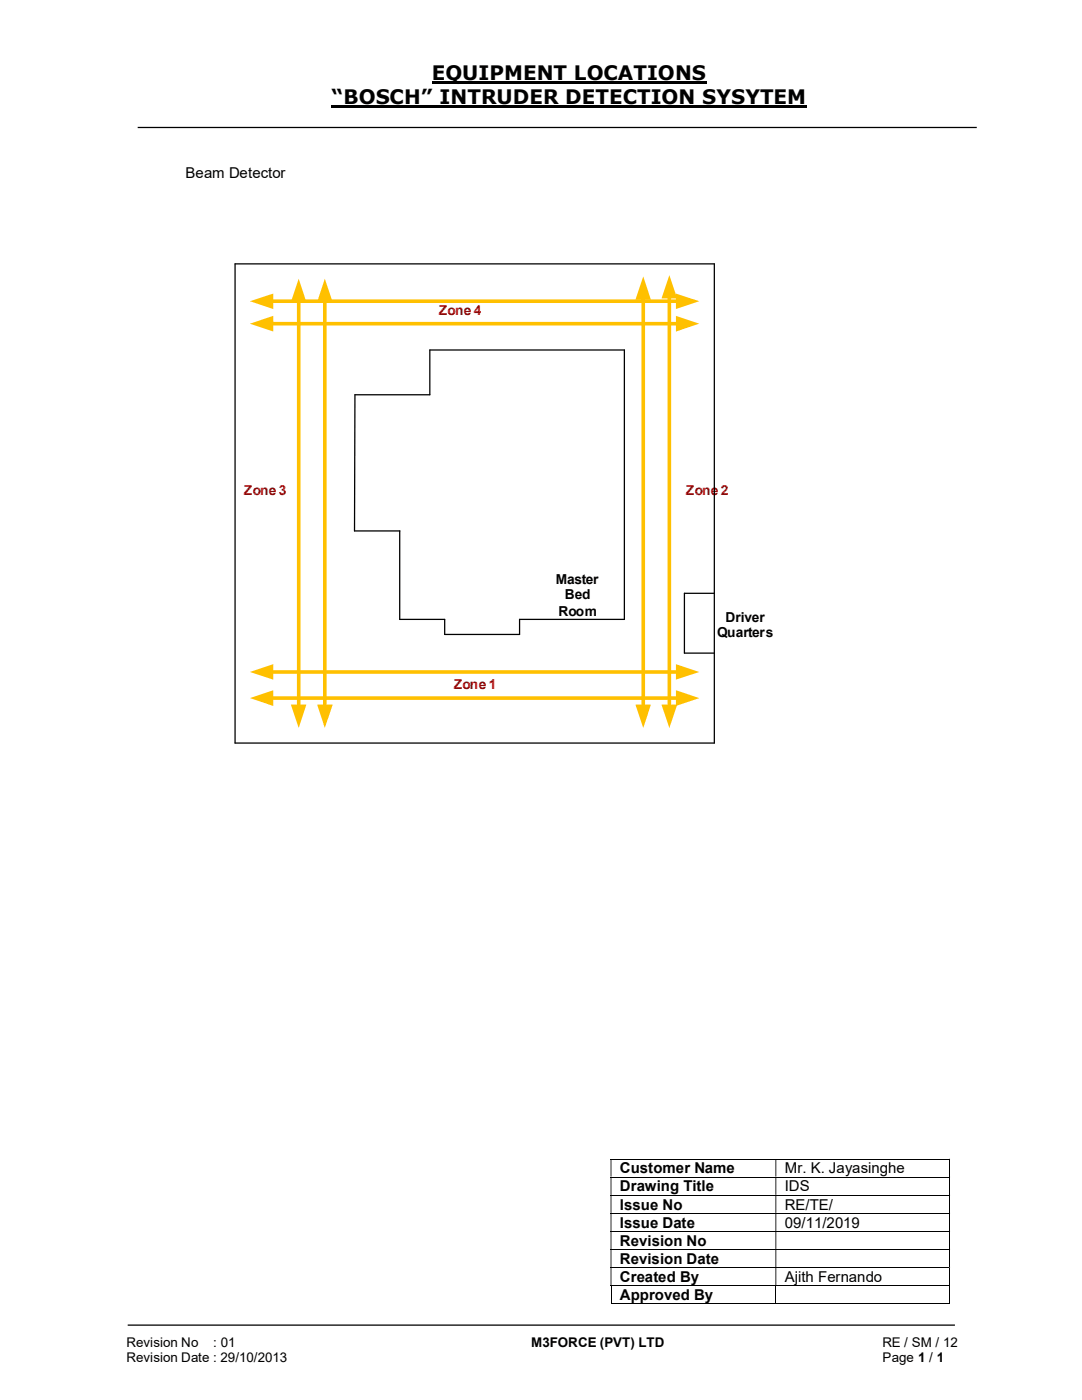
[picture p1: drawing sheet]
<svg xmlns="http://www.w3.org/2000/svg" width="216mm" height="279mm" viewBox="0 0 216 279" stroke-linecap="round" stroke-linejoin="round" font-family="sans-serif">
<path d="M86.1 16.5h54.9M66.2 21.3h94.8" fill="none" stroke="#000" stroke-width=".42"/>
<path d="M27.5 25.4h167.4M46.9 52.7h95.6M70.8 78.8h15v-9h38.8v53.8h-20.9M70.7 106h9.1M79.8 106v17.6h8.9v3h15M142.5 118.4h-5.9v11.9h5.9M25.5 264.5h165" fill="none" stroke="#000" stroke-width=".25"/>
<g fill="none" stroke="#000" stroke-width=".2">
<path d="M121.8 231.3h67.6M121.8 234.9h67.6M121.8 238.5h67.6M189.5 231.4v3.4M189.5 235v3.5M189.5 238.6v3.5M121.8 242.1h67.6M121.8 245.7h67.6M121.8 249.3h67.6M121.8 252.9h67.6M121.8 256.6h67.6M121.9 256.6v3.6"/>
<path d="M154.8 256.6v3.6M189.5 242.2v3.5M189.5 245.8v3.5M189.5 249.4v3.5M189.5 253v3.5M189.5 256.6v3.6M121.8 260.1h32.9M154.9 260.1h34.5"/>
</g>
<g fill="#000">
<path d="M189.4 231.3h.2v.1h-.2zM121.8 231.4h.2v3.4h-.2zM154.7 231.4h.2v3.4h-.2z" fill-rule="evenodd"/>
<path d="M189.4 234.8h.2v.2h-.2zM121.8 235h.2v3.5h-.2zM154.7 235h.2v3.5h-.2z" fill-rule="evenodd"/>
<path d="M189.4 238.5h.2v.1h-.2zM121.8 238.6h.2v3.5h-.2zM154.7 238.6h.2v3.5h-.2z" fill-rule="evenodd"/>
<path d="M189.4 242.1h.2v.1h-.2zM121.8 242.2h.2v3.5h-.2zM154.7 242.2h.2v3.5h-.2z" fill-rule="evenodd"/>
<path d="M189.4 245.7h.2v.1h-.2zM121.8 245.8h.2v3.5h-.2zM154.7 245.8h.2v3.5h-.2z" fill-rule="evenodd"/>
<path d="M189.4 249.3h.2v.1h-.2zM121.8 249.4h.2v3.5h-.2zM154.7 249.4h.2v3.5h-.2z" fill-rule="evenodd"/>
<path d="M189.4 252.9h.2v.1h-.2zM121.8 253h.2v3.5h-.2zM154.7 253h.2v3.5h-.2z" fill-rule="evenodd"/>
</g>
<path d="M189.4 256.5h.2v.1h-.2zM189.4 260.1h.2v.1h-.2z" fill="#000"/>
<path d="M59.6 59.9v81.1" fill="none" stroke="#ffc000" stroke-width=".72"/>
<g fill="#ffc000">
<path d="M58 140.6h3.1l-1.5 4.7z"/>
<path d="M59.6 55.6l1.5 4.7h-3.1z"/>
</g>
<path d="M46.9 52.7v95.6h95.6v-95.6M70.8 78.8l-.1 27.2M103.7 123.6v3" fill="none" stroke="#000" stroke-width=".25"/>
<path d="M64.8 59.9v81.1" fill="none" stroke="#ffc000" stroke-width=".72"/>
<g fill="#ffc000">
<path d="M63.3 140.6h3.1l-1.6 4.7z"/>
<path d="M64.8 55.6l1.6 4.7h-3.1z"/>
</g>
<path d="M54.1 60.1h81.2" fill="none" stroke="#ffc000" stroke-width=".72"/>
<g fill="#ffc000">
<path d="M134.9 58.6l4.6 1.5-4.6 1.6z"/>
<path d="M49.9 60.1l4.6-1.5v3.1z"/>
</g>
<path d="M128.4 59.4v81.6" fill="none" stroke="#ffc000" stroke-width=".72"/>
<g fill="#ffc000">
<path d="M126.8 140.6h3.1l-1.5 4.7z"/>
<path d="M128.4 55.2l1.5 4.6h-3.1z"/>
</g>
<path d="M133.6 59.2v81.8" fill="none" stroke="#ffc000" stroke-width=".72"/>
<g fill="#ffc000">
<path d="M132 140.6h3.1l-1.5 4.7z"/>
<path d="M133.6 54.9l1.5 4.7h-3.1z"/>
</g>
<path d="M54.1 64.6h81.2" fill="none" stroke="#ffc000" stroke-width=".72"/>
<g fill="#ffc000">
<path d="M134.9 63l4.6 1.6-4.6 1.6z"/>
<path d="M49.9 64.6l4.6-1.6v3.2z"/>
</g>
<path d="M54.1 134.1h81.2" fill="none" stroke="#ffc000" stroke-width=".72"/>
<g fill="#ffc000">
<path d="M134.9 132.5l4.6 1.6-4.6 1.5z"/>
<path d="M49.9 134.1l4.6-1.6v3.1z"/>
</g>
<path d="M54.1 139.3h81.2" fill="none" stroke="#ffc000" stroke-width=".72"/>
<g fill="#ffc000">
<path d="M134.9 137.8l4.6 1.5-4.6 1.6z"/>
<path d="M49.9 139.3l4.6-1.5v3.1z"/>
</g>
<g font-size="4">
<text x="86.1" y="16">EQUIPMENT LOCATIONS</text>
<text x="66.2" y="20.8">“BOSCH” INTRUDER DETECTION SYSYTEM</text>
</g>
<g font-size="3">
<text x="37" y="35.5">Beam Detector</text>
<text x="123.7" y="234.2">Customer Name</text>
<text x="123.7" y="237.8">Drawing Title</text>
<text x="156.6" y="234.2">Mr. K. Jayasinghe</text>
<text x="156.6" y="237.8">IDS</text>
<text x="123.7" y="241.4">Issue No</text>
<text x="123.7" y="245">Issue Date</text>
<text x="156.6" y="241.4">RE/TE/</text>
<text x="156.6" y="245">09/11/2019</text>
<text x="123.7" y="248.6">Revision No</text>
<text x="123.7" y="252.2">Revision Date</text>
<text x="123.7" y="255.8">Created By</text>
<text x="156.6" y="255.8">Ajith Fernando</text>
<text x="123.7" y="259.4">Approved By</text>
</g>
<g font-size="2.7" fill="#c00000">
<text x="87.5" y="62.9">Zone 4</text>
<text x="48.7" y="98.7">Zone 3</text>
<text x="136.9" y="98.7">Zone 2</text>
<text x="90.6" y="137.6">Zone 1</text>
</g>
<g font-size="2.7">
<text x="110.9" y="116.5">Master</text>
<text x="112.7" y="119.6">Bed</text>
<text x="111.4" y="122.9">Room</text>
<text x="144.8" y="124">Driver</text>
<text x="143.1" y="127.2">Quarters</text>
<text x="25.2" y="268.8">Revision No</text>
<text x="42.6" y="268.8">: 01</text>
<text x="106" y="268.8">M3FORCE (PVT) LTD</text>
<text x="176.1" y="268.8">RE / SM / 12</text>
<text x="25.2" y="271.8">Revision Date : 29/10/2013</text>
<text x="176.1" y="271.8">Page 1 / 1</text>
</g>
</svg>
